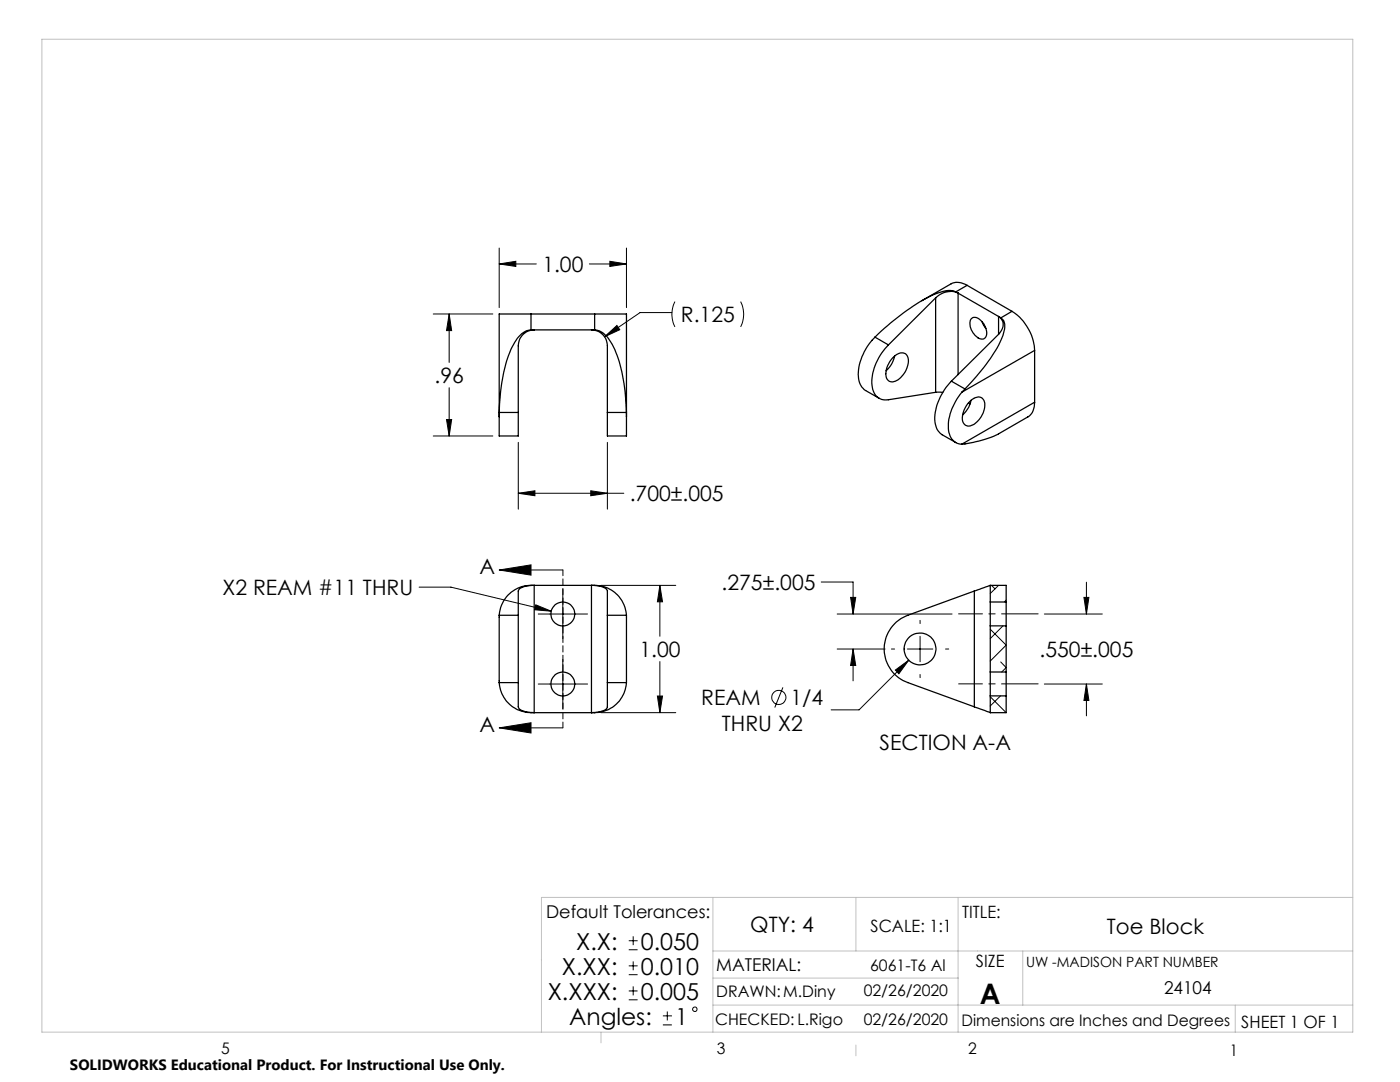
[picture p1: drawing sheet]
<svg xmlns="http://www.w3.org/2000/svg" width="279mm" height="216mm" viewBox="0 0 279 216" stroke-linecap="round" stroke-linejoin="round" font-family="sans-serif">
<g fill="none" stroke="#000" stroke-width=".2">
<path d="M99.6 52.7l3.3-.6v1.1zM99.6 49.5v11.9M99.6 52.7h7.4M117.6 52.7h7.4M121.7 52.1l3.3 .6-3.3 .5zM125 49.5v11.9M86.5 62.7h11.9M89.6 62.7l.5 3.3h-1zM89.6 62.7v9.6M89.6 77.4v9.6M120.6 67.2l2.5-2.3 .6 .9zM134.1 62.4h-6.4l-7.1 4.8"/>
<path d="M134.7 60.2a5.6 5.6 0 0 0 0 5M147.8 60.2a5.6 5.6 0 0 1 0 5M86.5 87h11.9M89.1 83.7h1l-.5 3.3zM103.4 98.4l3.4-.5v1zM103.4 88.3v13.3M103.4 98.4h21.1M117.9 97.9l3.3 .5-3.3 .5zM121.2 88.3v13.3M83.6 117.2h6.4l20 4.8M99.6 113.7l6.4-1v2.1zM99.6 113.7h12.7"/>
<path d="M112.3 117.6v9.8M119.9 116.8h15M131.7 116.8l.5 3.3h-1zM131.7 116.8v10.2M163.9 116.1h6.4v6.4M169.8 119.2h1l-.5 3.3zM197.9 116.8l.7 .7M199.3 116.8l-1.7 1.6M200.8 119.7l-.4 .4M216.3 119.2h1l-.5 3.3zM216.8 116.2v6.3M106.9 120.7l3.1 1.3-3.3-.3z"/>
<path d="M107.4 122.5h9.9M107.4 136.5h9.9M112.3 131.6v9.8M131.2 138.9h1l-.5 3.3zM131.7 132v10.2M156.2 137.2l-1.6 4M167.1 122.5h22.9M167.1 129.5h9.5M170.3 129.5l.5 3.3h-1zM170.3 129.5v6.4M177.9 129.5h.6M178.7 133.7l2.7-2-2 2.7z"/>
<path d="M181.1 129.5h5.1M181.4 131.7l-10 9.9h-5.5M183.6 123.8v.6M183.6 127v5M183.6 134.6v.6M188.7 129.5h.6M197.6 125.6l3.2 3.1-3.2 3.2M197.6 139l3.2 3.2M199.7 138.9l-2.1 2M199.7 132.1l1.1 1.1-.9 .9M200.2 124.9l-2.6 2.5M208.4 122.5h11.6"/>
<path d="M208.4 136.5h11.6M216.8 136.5l.5 3.3h-1zM216.8 136.5v6.3M99.6 145.2l6.4-1v2.1zM99.6 145.2h12.7M119.9 142.2h15M125.5 189.5h1.7M125.5 187.7h1.7M125.5 194.5h1.7M125.5 192.7h1.7M125.5 199.5h1.7M125.5 197.7h1.7"/>
<path d="M126.4 186.8v1.8M126.4 191.8v1.8M126.4 196.8v1.8M132.3 204.5h1.8M132.3 202.7h1.8M133.2 201.8v1.8"/>
<circle cx="155.4" cy="139.2" r="1.42"/>
<circle cx="138.7" cy="201.4" r=".44"/>
</g>
<path d="M207.2 136.5h-15.9M207.2 122.5h-15.9" fill="none" stroke="#000" stroke-width=".2" stroke-dasharray="15.2 1.3 1.3 1.3" stroke-dashoffset="7.9"/>
<path d="M112.3 113.7v31.5" fill="none" stroke="#000" stroke-width=".2" stroke-dasharray="1.3 .6" stroke-dashoffset=".1"/>
<path d="M8.4 7.8h261.6v198.2h-261.6zM142.3 179.1v26.9M170.8 179.1v10.7M191.2 179.1v26.9M270 179.1h-161.9v26.9M142.3 189.8h127.7M142.3 195.2h48.9M204.1 189.8v10.8M119.9 206v2.1M142.3 200.6h127.7M170.8 208.5v2.2M246.5 200.6v5.4" fill="none" stroke="#c0c0c0" stroke-width=".2"/>
<g fill="#000">
<path d="M99.6 113.7l6.4-1v2.1zM99.6 145.2l6.4-1v2.1z"/>
<path d="M106.9 120.7l-.2 1 3.3 .3zM131.7 116.8l.5 3.3h-1zM131.2 138.9h1l-.5 3.3zM89.1 83.7h1l-.5 3.3zM89.6 62.7l.5 3.3h-1zM103.4 98.4l3.4-.5v1zM117.9 97.9l3.3 .5-3.3 .5zM99.6 52.7l3.3-.6v1.1zM121.7 52.1l3.3 .6-3.3 .5zM120.6 67.2l3.1-1.4-.6-.9zM178.7 133.7l.7 .7 2-2.7zM169.8 119.2h1l-.5 3.3zM170.3 129.5l.5 3.3h-1zM216.3 119.2h1l-.5 3.3zM216.8 136.5l.5 3.3h-1z"/>
</g>
<g fill="none" stroke="#000" stroke-width=".25">
<path d="M186.7 59.4l-9.4 9.4M186.7 59.4v18.9M190.7 58.2a4.3 4.3 0 0 0-3.5 .3 41.1 41.1 0 0 0-12.6 8.8M190.7 58.2l.5 .3M191.2 58.5a4 4 0 0 0-4.5 .9M191.2 58.5l8.1 4.6M191.2 58.5v16.3M193 56.9a3.3 3.3 0 0 0-3.2-.3l-5.8 3.4M193 56.9l-2.3 1.3M193 56.9l9 5.2M106 65.8a4.4 4.4 0 0 0-3.5 3 30.6 30.6 0 0 0-2.9 13.5h3.8M106 62.7h-6.4v24.3h3.8v-4.7"/>
<path d="M106 65.8h12.7M106 62.7v3.1M106 62.7h12.7M106.6 65.8a3.2 3.2 0 0 0-3.2 3.2v13.3M118 65.8a3.2 3.2 0 0 1 3.2 3.2v13.3M118.7 65.8a4.1 4.1 0 0 1 3.2 2.5 29 29 0 0 1 3.1 13.2v.8h-3.8M118.7 62.7h6.3v24.3h-3.8v-4.7M118.7 62.7v3.1M174.6 67.3a10.4 10.4 0 0 0-3.2 8.6l.4 1.1 .7 .8 3 1.7M174.6 67.3l2.7 1.5M177.3 68.8a10.3 10.3 0 0 0-3.1 8.9 2.62 2.62 0 0 0 3.1 2.1l9.4-1.5M178.2 71.4a2 2 0 0 1 2.6-.7 3.5 3.5 0 0 1-.8 4.4 1.95 1.95 0 0 1-2.8 .7 3.7 3.7 0 0 1 .7-4.2z"/>
<path d="M178.5 71a5.2 5.2 0 0 1-1.7 3M186.7 78.3h1.4M189.9 76.1a10.7 10.7 0 0 0-3.2 8.5 3.1 3.1 0 0 0 1.3 2.1l2.7 1.6M189.9 76.1l2.7 1.5M192 78.2a9.6 9.6 0 0 0-2.5 8.5 2.52 2.52 0 0 0 2.5 1.9M192.6 77.6l-.6 .6M193.8 79.9a4.8 4.8 0 0 1-1.7 2.9M193.9 63.6a1.45 1.45 0 0 1 2 .5 2.87 2.87 0 0 1 .7 3.3 1.46 1.46 0 0 1-2-.5 2.87 2.87 0 0 1-.7-3.3zM196 64.2l.7 1.3M199.3 63.1a2.07 2.07 0 0 1 .2 3.3l-.2 .3M199.3 66.7l-9.4 9.4M199.3 63.1l.4 .3"/>
<path d="M199.3 63.1v3.6M199.7 63.4a2.4 2.4 0 0 1 .6 3.1 30.1 30.1 0 0 1-7.2 10.5l-.5 .6M202 62.1a10 10 0 0 1 4.5 7.8M202 62.1l-2.3 1.3M206.5 69.9l-14.5 8.3M206.5 69.9v10.4M193.3 80.4l.3 .2M193.5 80.1a1.94 1.94 0 0 1 2.6-.5 3.3 3.3 0 0 1-.4 3.8 2.62 2.62 0 0 1-3 1.5 2.47 2.47 0 0 1-.2-3.2zM206.5 80.3a3.3 3.3 0 0 1-1.4 2.9l-5.8 3.4a21.9 21.9 0 0 1-7.3 2M206.5 80.3l-14.5 8.3M194.5 117.9l-13.3 4.9a7.1 7.1 0 0 0-4.7 6.7 7.1 7.1 0 0 0 4.7 6.7l13.3 4.8M194.5 117.9v23.1"/>
<path d="M197.6 116.8l-3.1 1.1M197.6 116.8h3.2v3.3M197.6 116.8v3.3M99.6 122.8v13.4M99.6 136.2a6.4 6.4 0 0 0 6.4 6h12.7a6.4 6.4 0 0 0 6.3-6M99.6 122.8a6.3 6.3 0 0 1 6.4-6h12.7a6.4 6.4 0 0 1 6.3 6M99.6 136.2h3.8M99.6 122.8h3.8M103.4 122.8v13.4M103.4 122.8v-4.9a2.34 2.34 0 0 1 2.4-1.1h.8v25.4h-.4a3.4 3.4 0 0 1-2.7-1l-.1-5M121.2 122.8v13.4M121.2 122.8v-4.9a2.34 2.34 0 0 0-2.4-1.1h-.8v25.4h.4a3.4 3.4 0 0 0 2.8-1v-5"/>
<path d="M121.2 136.2h3.8M121.2 122.8h3.8M125 122.8v13.4M197.6 120.1v4.8M197.6 134.1v4.8M197.6 124.9h3.2M197.6 120.1h3.2M197.6 138.9h3.2M197.6 134.1h3.2M197.6 124.9v9.2M197.6 138.9v3.3M200.8 120.1v4.8"/>
<path d="M200.8 134.1v4.8M200.8 138.9v3.3h-3.2M200.8 124.9v9.2M194.5 141l3.1 1.2"/>
<circle cx="112.3" cy="122.5" r="2.37"/>
<circle cx="112.3" cy="136.5" r="2.37"/>
<circle cx="183.6" cy="129.5" r="3.2"/>
</g>
<text font-size="5.6" x="195.6" y="200.3">A</text>
<g font-size="4.7">
<text x="115" y="189.5">X.X:</text>
<text x="127.9" y="189.5">0.050</text>
<text x="112.1" y="194.5">X.XX:</text>
<text x="127.9" y="194.5">0.010</text>
<text x="109.3" y="199.5">X.XXX:</text>
<text x="127.9" y="199.5">0.005</text>
<text x="113.6" y="204.5">Angles:</text>
<text x="134.7" y="204.5">1</text>
</g>
<g font-size="4.2">
<text x="108.2" y="54.2">1.00</text>
<text x="135.9" y="64.3">R.125</text>
<text x="86.7" y="76.4">.96</text>
<text x="125.7" y="100">.700±.005</text>
<text x="44.4" y="118.7">X2 REAM #11 THRU</text>
<text x="95.7" y="114.5">A</text>
<text x="144" y="117.7">.275±.005</text>
<text x="127.6" y="131.1">1.00</text>
<text x="207.5" y="131.1">.550±.005</text>
<text x="140" y="140.7">REAM</text>
<text x="157.8" y="140.7">1/4</text>
<text x="95.7" y="146">A</text>
<text x="144.1" y="145.8">THRU X2</text>
<text x="175.5" y="149.6">SECTION A-A</text>
<text x="149.7" y="185.9">QTY: 4</text>
<text x="220.9" y="186.4">Toe Block</text>
</g>
<g font-size="3.5">
<text x="109" y="183.1">Default Tolerances:</text>
<text x="142.9" y="193.8">MATERIAL:</text>
<text x="232.3" y="198.4">24104</text>
</g>
<g font-size="3.4">
<text x="173.7" y="185.9">SCALE: 1:1</text>
<text x="192" y="183.1">TITLE:</text>
<text x="194.8" y="193">SIZE</text>
<text x="247.7" y="205.1">SHEET 1 OF 1</text>
</g>
<g font-size="3.2">
<text x="173.7" y="193.8">6061-T6 Al</text>
<text x="142.9" y="199">DRAWN:M.Diny</text>
<text x="172.4" y="198.8">02/26/2020</text>
<text x="142.7" y="204.5">CHECKED: L.Rigo</text>
<text x="172.4" y="204.5">02/26/2020</text>
<text x="191.9" y="204.8">Dimensions are Inches and Degrees</text>
<text x="44.2" y="210.4">5</text>
<text x="143.1" y="210.4">3</text>
<text x="193.2" y="210.3">2</text>
<text x="245.4" y="210.6">1</text>
</g>
<text font-size="3" x="14" y="213.5">SOLIDWORKS Educational Product. For Instructional Use Only.</text>
<text font-size="2.8" x="204.8" y="193">UW -MADISON PART NUMBER</text>
</svg>
